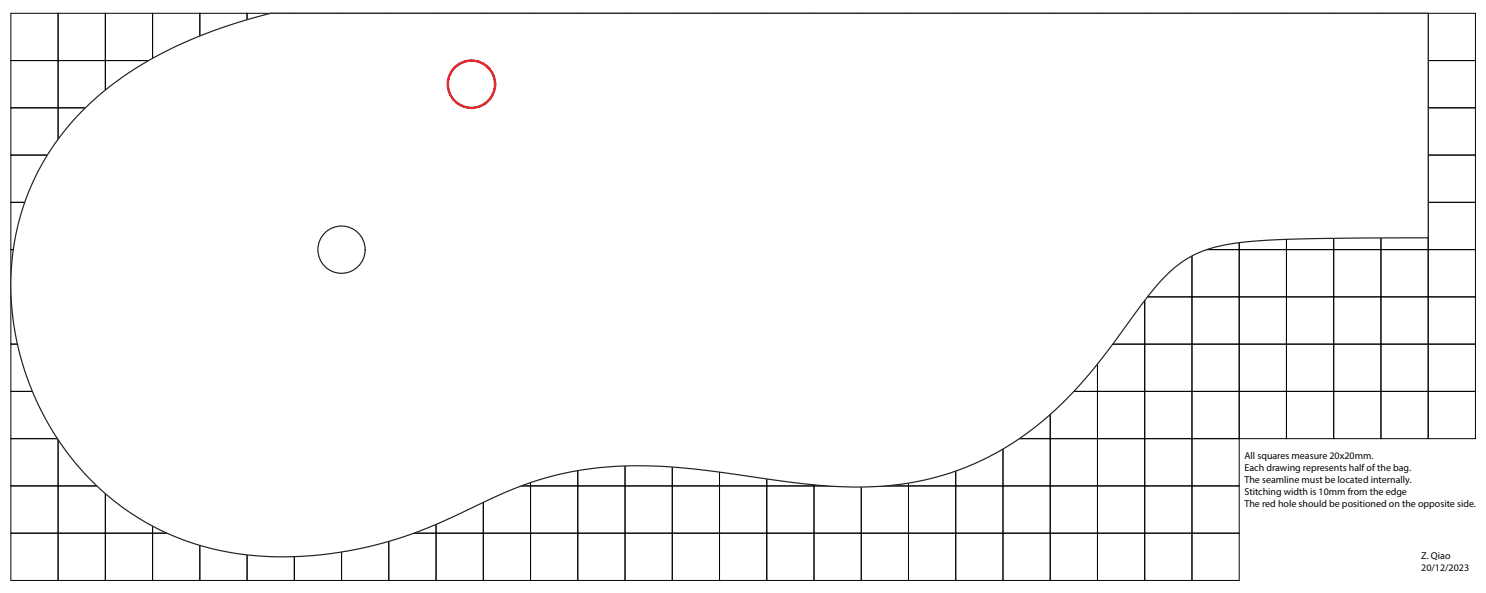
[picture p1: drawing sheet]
<svg xmlns="http://www.w3.org/2000/svg" width="629mm" height="251mm" viewBox="0 0 629 251" stroke-linecap="round" stroke-linejoin="round" font-family="sans-serif">
<g fill="none" stroke="#040503" stroke-width=".42">
<path d="M4.6 5.6h20v20h-20zM24.6 5.6h20v20h-20zM44.6 5.6h20v20h-20zM64.6 5.6h20v20h-20zM84.6 5.6h20v20h-20zM104.6 5.6h20v20h-20zM124.6 5.6h20v20h-20zM144.6 5.6h20v20h-20zM164.6 5.6h20v20h-20zM184.6 5.6h20v20h-20zM204.6 5.6h20v20h-20zM224.6 5.6h20v20h-20z"/>
<path d="M244.6 5.6h20v20h-20zM264.6 5.6h20v20h-20zM284.6 5.6h20v20h-20zM304.6 5.6h20v20h-20zM324.6 5.6h20v20h-20zM344.6 5.6h20v20h-20zM364.6 5.6h20v20h-20zM384.6 5.6h20v20h-20zM404.6 5.6h20v20h-20zM424.6 5.6h20v20h-20zM444.6 5.6h20v20h-20zM464.6 5.6h20v20h-20z"/>
<path d="M484.6 5.6h20v20h-20zM504.6 5.6h20v20h-20zM524.6 5.6h20v20h-20zM544.6 5.6h20v20h-20zM564.6 5.6h20v20h-20zM584.6 5.6h20v20h-20zM604.6 5.6h20v20h-20zM4.6 25.6h20v20h-20zM24.6 25.6h20v20h-20zM44.6 25.6h20v20h-20zM64.6 25.6h20v20h-20zM84.6 25.6h20v20h-20z"/>
<path d="M104.6 25.6h20v20h-20zM124.6 25.6h20v20h-20zM144.6 25.6h20v20h-20zM164.6 25.6h20v20h-20zM184.6 25.6h20v20h-20zM204.6 25.6h20v20h-20zM224.6 25.6h20v20h-20zM244.6 25.6h20v20h-20zM264.6 25.6h20v20h-20zM284.6 25.6h20v20h-20zM304.6 25.6h20v20h-20zM324.6 25.6h20v20h-20z"/>
<path d="M344.6 25.6h20v20h-20zM364.6 25.6h20v20h-20zM384.6 25.6h20v20h-20zM404.6 25.6h20v20h-20zM424.6 25.6h20v20h-20zM444.6 25.6h20v20h-20zM464.6 25.6h20v20h-20zM484.6 25.6h20v20h-20zM504.6 25.6h20v20h-20zM524.6 25.6h20v20h-20zM544.6 25.6h20v20h-20zM564.6 25.6h20v20h-20z"/>
<path d="M584.6 25.6h20v20h-20zM604.6 25.6h20v20h-20zM4.6 45.6h20v20h-20zM24.6 45.6h20v20h-20zM44.6 45.6h20v20h-20zM64.6 45.6h20v20h-20zM84.6 45.6h20v20h-20zM104.6 45.6h20v20h-20zM124.6 45.6h20v20h-20zM144.6 45.6h20v20h-20zM164.6 45.6h20v20h-20zM184.6 45.6h20v20h-20z"/>
<path d="M204.6 45.6h20v20h-20zM224.6 45.6h20v20h-20zM244.6 45.6h20v20h-20zM264.6 45.6h20v20h-20zM284.6 45.6h20v20h-20zM304.6 45.6h20v20h-20zM324.6 45.6h20v20h-20zM344.6 45.6h20v20h-20zM364.6 45.6h20v20h-20zM384.6 45.6h20v20h-20zM404.6 45.6h20v20h-20zM424.6 45.6h20v20h-20z"/>
<path d="M444.6 45.6h20v20h-20zM464.6 45.6h20v20h-20zM484.6 45.6h20v20h-20zM504.6 45.6h20v20h-20zM524.6 45.6h20v20h-20zM544.6 45.6h20v20h-20zM564.6 45.6h20v20h-20zM584.6 45.6h20v20h-20zM604.6 45.6h20v20h-20zM4.6 65.6h20v20h-20zM24.6 65.6h20v20h-20zM44.6 65.6h20v20h-20z"/>
<path d="M64.6 65.6h20v20h-20zM84.6 65.6h20v20h-20zM104.6 65.6h20v20h-20zM124.6 65.6h20v20h-20zM144.6 65.6h20v20h-20zM164.6 65.6h20v20h-20zM184.6 65.6h20v20h-20zM204.6 65.6h20v20h-20zM224.6 65.6h20v20h-20zM244.6 65.6h20v20h-20zM264.6 65.6h20v20h-20zM284.6 65.6h20v20h-20z"/>
<path d="M304.6 65.6h20v20h-20zM324.6 65.6h20v20h-20zM344.6 65.6h20v20h-20zM364.6 65.6h20v20h-20zM384.6 65.6h20v20h-20zM404.6 65.6h20v20h-20zM424.6 65.6h20v20h-20zM444.6 65.6h20v20h-20zM464.6 65.6h20v20h-20zM484.6 65.6h20v20h-20zM504.6 65.6h20v20h-20zM524.6 65.6h20v20h-20z"/>
<path d="M544.6 65.6h20v20h-20zM564.6 65.6h20v20h-20zM584.6 65.6h20v20h-20zM604.6 65.6h20v20h-20zM4.6 85.6h20v20h-20zM24.6 85.6h20v20h-20zM44.6 85.6h20v20h-20zM64.6 85.6h20v20h-20zM84.6 85.6h20v20h-20zM104.6 85.6h20v20h-20zM124.6 85.6h20v20h-20zM144.6 85.6h20v20h-20z"/>
<path d="M164.6 85.6h20v20h-20zM184.6 85.6h20v20h-20zM204.6 85.6h20v20h-20zM224.6 85.6h20v20h-20zM244.6 85.6h20v20h-20zM264.6 85.6h20v20h-20zM284.6 85.6h20v20h-20zM304.6 85.6h20v20h-20zM324.6 85.6h20v20h-20zM344.6 85.6h20v20h-20zM364.6 85.6h20v20h-20zM384.6 85.6h20v20h-20z"/>
<path d="M404.6 85.6h20v20h-20zM424.6 85.6h20v20h-20zM444.6 85.6h20v20h-20zM464.6 85.6h20v20h-20zM484.6 85.6h20v20h-20zM504.6 85.6h20v20h-20zM524.6 85.6h20v20h-20zM544.6 85.6h20v20h-20zM564.6 85.6h20v20h-20zM584.6 85.6h20v20h-20zM604.6 85.6h20v20h-20zM4.6 105.6h20v20h-20z"/>
<path d="M24.6 105.6h20v20h-20zM44.6 105.6h20v20h-20zM64.6 105.6h20v20h-20zM84.6 105.6h20v20h-20zM104.6 105.6h20v20h-20zM124.6 105.6h20v20h-20zM144.6 105.6h20v20h-20zM164.6 105.6h20v20h-20zM184.6 105.6h20v20h-20zM204.6 105.6h20v20h-20zM224.6 105.6h20v20h-20zM244.6 105.6h20v20h-20z"/>
<path d="M264.6 105.6h20v20h-20zM284.6 105.6h20v20h-20zM304.6 105.6h20v20h-20zM324.6 105.6h20v20h-20zM344.6 105.6h20v20h-20zM364.6 105.6h20v20h-20zM384.6 105.6h20v20h-20zM404.6 105.6h20v20h-20zM424.6 105.6h20v20h-20zM444.6 105.6h20v20h-20zM464.6 105.6h20v20h-20zM484.6 105.6h20v20h-20z"/>
<path d="M504.6 105.6h20v20h-20zM524.6 105.6h20v20h-20zM544.6 105.6h20v20h-20zM564.6 105.6h20v20h-20zM584.6 105.6h20v20h-20zM604.6 105.6h20v20h-20zM4.6 125.6h20v20h-20zM24.6 125.6h20v20h-20zM44.6 125.6h20v20h-20zM64.6 125.6h20v20h-20zM84.6 125.6h20v20h-20zM104.6 125.6h20v20h-20z"/>
<path d="M124.6 125.6h20v20h-20zM144.6 125.6h20v20h-20zM164.6 125.6h20v20h-20zM184.6 125.6h20v20h-20zM204.6 125.6h20v20h-20zM224.6 125.6h20v20h-20zM244.6 125.6h20v20h-20zM264.6 125.6h20v20h-20zM284.6 125.6h20v20h-20zM304.6 125.6h20v20h-20zM324.6 125.6h20v20h-20zM344.6 125.6h20v20h-20z"/>
<path d="M364.6 125.6h20v20h-20zM384.6 125.6h20v20h-20zM404.6 125.6h20v20h-20zM424.6 125.6h20v20h-20zM444.6 125.6h20v20h-20zM464.6 125.6h20v20h-20zM484.6 125.6h20v20h-20zM504.6 125.6h20v20h-20zM524.6 125.6h20v20h-20zM544.6 125.6h20v20h-20zM564.6 125.6h20v20h-20zM584.6 125.6h20v20h-20z"/>
<path d="M604.6 125.6h20v20h-20zM4.6 145.6h20v20h-20zM24.6 145.6h20v20h-20zM44.6 145.6h20v20h-20zM64.6 145.6h20v20h-20zM84.6 145.6h20v20h-20zM104.6 145.6h20v20h-20zM124.6 145.6h20v20h-20zM144.6 145.6h20v20h-20zM164.6 145.6h20v20h-20zM184.6 145.6h20v20h-20zM204.6 145.6h20v20h-20z"/>
<path d="M224.6 145.6h20v20h-20zM244.6 145.6h20v20h-20zM264.6 145.6h20v20h-20zM284.6 145.6h20v20h-20zM304.6 145.6h20v20h-20zM324.6 145.6h20v20h-20zM344.6 145.6h20v20h-20zM364.6 145.6h20v20h-20zM384.6 145.6h20v20h-20zM404.6 145.6h20v20h-20zM424.6 145.6h20v20h-20zM444.6 145.6h20v20h-20z"/>
<path d="M464.6 145.6h20v20h-20zM484.6 145.6h20v20h-20zM504.6 145.6h20v20h-20zM524.6 145.6h20v20h-20zM544.6 145.6h20v20h-20zM564.6 145.6h20v20h-20zM584.6 145.6h20v20h-20zM604.6 145.6h20v20h-20zM4.6 165.6h20v20h-20zM24.6 165.6h20v20h-20zM44.6 165.6h20v20h-20zM64.6 165.6h20v20h-20z"/>
<path d="M84.6 165.6h20v20h-20zM104.6 165.6h20v20h-20zM124.6 165.6h20v20h-20zM144.6 165.6h20v20h-20zM164.6 165.6h20v20h-20zM184.6 165.6h20v20h-20zM204.6 165.6h20v20h-20zM224.6 165.6h20v20h-20zM244.6 165.6h20v20h-20zM264.6 165.6h20v20h-20zM284.6 165.6h20v20h-20zM304.6 165.6h20v20h-20z"/>
<path d="M324.6 165.6h20v20h-20zM344.6 165.6h20v20h-20zM364.6 165.6h20v20h-20zM384.6 165.6h20v20h-20zM404.6 165.6h20v20h-20zM424.6 165.6h20v20h-20zM444.6 165.6h20v20h-20zM464.6 165.6h20v20h-20zM484.6 165.6h20v20h-20zM504.6 165.6h20v20h-20zM524.6 165.6h20v20h-20zM544.6 165.6h20v20h-20z"/>
<path d="M564.6 165.6h20v20h-20zM584.6 165.6h20v20h-20zM604.6 165.6h20v20h-20zM4.6 185.6h20v20h-20zM24.6 185.6h20v20h-20zM44.6 185.6h20v20h-20zM64.6 185.6h20v20h-20zM84.6 185.6h20v20h-20zM104.6 185.6h20v20h-20zM124.6 185.6h20v20h-20zM144.6 185.6h20v20h-20zM164.6 185.6h20v20h-20z"/>
<path d="M184.6 185.6h20v20h-20zM204.6 185.6h20v20h-20zM224.6 185.6h20v20h-20zM244.6 185.6h20v20h-20zM264.6 185.6h20v20h-20zM284.6 185.6h20v20h-20zM304.6 185.6h20v20h-20zM324.6 185.6h20v20h-20zM344.6 185.6h20v20h-20zM364.6 185.6h20v20h-20zM384.6 185.6h20v20h-20zM404.6 185.6h20v20h-20z"/>
<path d="M424.6 185.6h20v20h-20zM444.6 185.6h20v20h-20zM464.6 185.6h20v20h-20zM484.6 185.6h20v20h-20zM504.6 185.6h20v20h-20zM4.6 205.6h20v20h-20zM24.6 205.6h20v20h-20zM44.6 205.6h20v20h-20zM64.6 205.6h20v20h-20zM84.6 205.6h20v20h-20zM104.6 205.6h20v20h-20zM124.6 205.6h20v20h-20z"/>
<path d="M144.6 205.6h20v20h-20zM164.6 205.6h20v20h-20zM184.6 205.6h20v20h-20zM204.6 205.6h20v20h-20zM224.6 205.6h20v20h-20zM244.6 205.6h20v20h-20zM264.6 205.6h20v20h-20zM284.6 205.6h20v20h-20zM304.6 205.6h20v20h-20zM324.6 205.6h20v20h-20zM344.6 205.6h20v20h-20zM364.6 205.6h20v20h-20z"/>
<path d="M384.6 205.6h20v20h-20zM404.6 205.6h20v20h-20zM424.6 205.6h20v20h-20zM444.6 205.6h20v20h-20zM464.6 205.6h20v20h-20zM484.6 205.6h20v20h-20zM504.6 205.6h20v20h-20zM4.6 225.6h20v20h-20zM24.6 225.6h20v20h-20zM44.6 225.6h20v20h-20zM64.6 225.6h20v20h-20zM84.6 225.6h20v20h-20z"/>
<path d="M104.6 225.6h20v20h-20zM124.6 225.6h20v20h-20zM144.6 225.6h20v20h-20zM164.6 225.6h20v20h-20zM184.6 225.6h20v20h-20zM204.6 225.6h20v20h-20zM224.6 225.6h20v20h-20zM244.6 225.6h20v20h-20zM264.6 225.6h20v20h-20zM284.6 225.6h20v20h-20zM304.6 225.6h20v20h-20zM324.6 225.6h20v20h-20z"/>
<path d="M344.6 225.6h20v20h-20zM364.6 225.6h20v20h-20zM384.6 225.6h20v20h-20zM404.6 225.6h20v20h-20zM424.6 225.6h20v20h-20zM444.6 225.6h20v20h-20zM464.6 225.6h20v20h-20zM484.6 225.6h20v20h-20zM504.6 225.6h20v20h-20z"/>
</g>
<path d="M34.5 47.2a152.2 152.2 0 0 1 61.3-36.1l18.8-5.5h490v95l-47.8 .4-24.1 .9a67.7 67.7 0 0 0-29.4 7.2 70.1 70.1 0 0 0-20.4 20.4l-4.6 6.2a219.4 219.4 0 0 1-34.3 40.2 119.2 119.2 0 0 1-87.9 30.1l-13-1-16.2-2a389.6 389.6 0 0 0-52.6-5.9 141.7 141.7 0 0 0-72.1 16.6l-8.1 3.9a165.4 165.4 0 0 1-91.4 17 109.9 109.9 0 0 1-88.1-66.7 110.1 110.1 0 0 1 3.5-99 107.9 107.9 0 0 1 16.4-21.7z" fill="#fff"/>
<g fill="none" stroke="#231f20" stroke-width=".51">
<path d="M34.5 47.2a152.2 152.2 0 0 1 61.3-36.1l18.8-5.5h490v95l-47.8 .4-24.1 .9a67.7 67.7 0 0 0-29.4 7.2 70.1 70.1 0 0 0-20.4 20.4l-4.6 6.2a219.4 219.4 0 0 1-34.3 40.2 119.2 119.2 0 0 1-87.9 30.1l-13-1-16.2-2a389.6 389.6 0 0 0-52.6-5.9 141.7 141.7 0 0 0-72.1 16.6l-8.1 3.9a165.4 165.4 0 0 1-91.4 17 109.9 109.9 0 0 1-88.1-66.7 110.1 110.1 0 0 1 3.5-99 107.9 107.9 0 0 1 16.4-21.7z"/>
<circle cx="144.6" cy="105.7" r="10"/>
</g>
<circle cx="199.6" cy="35.6" r="10" fill="none" stroke="#ee1f23" stroke-width="1.1"/>
<g font-size="4.2" fill="#040503">
<text x="526.8" y="194.2">All squares measure 20x20mm.</text>
<text x="526.8" y="199.3">Each drawing represents half of the bag.</text>
<text x="526.8" y="204.4">The seamline must be located internally.</text>
<text x="526.8" y="209.4">Stitching width is 10mm from the edge</text>
<text x="526.8" y="214.5">The red hole should be positioned on the opposite side.</text>
<text x="601.7" y="236.4">Z. Qiao</text>
<text x="601.7" y="241.4">20/12/2023</text>
</g>
</svg>
